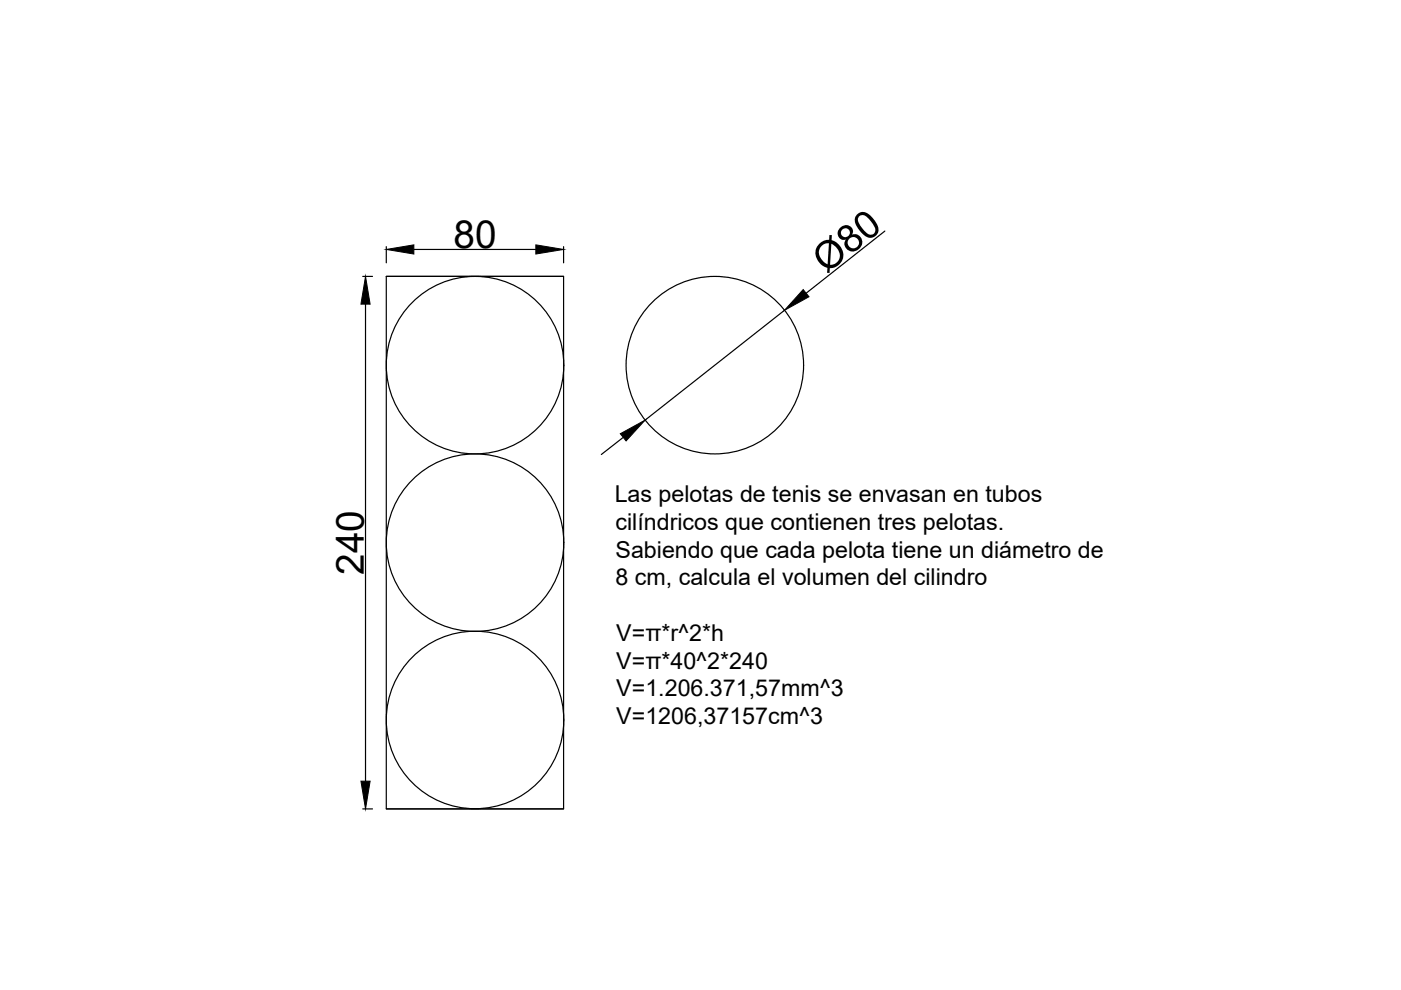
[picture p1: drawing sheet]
<svg xmlns="http://www.w3.org/2000/svg" width="297mm" height="210mm" viewBox="0 0 297 210" stroke-linecap="round" stroke-linejoin="round" font-family="sans-serif">
<!-- layer: 0 -->
<g fill="none" stroke="#000" stroke-width=".25">
<path d="M76.9 58.6h2.1M81.9 58.6h37.6v112.9h-37.6v-112.9h37.6M81.9 52.3v3.4M87.7 52.9h25.9M119.5 52.3v3.4M187.6 49l-16.7 13.2M77.5 64.5v101.1M166.3 65.8l-29.5 23.3M132.2 92.7l-4.7 3.7M76.9 171.5h2.1M81.9 171.5h37.6"/>
<circle cx="100.7" cy="77.4" r="18.8"/>
<circle cx="151.6" cy="77.4" r="18.8"/>
<circle cx="100.7" cy="115.1" r="18.8"/>
<circle cx="100.7" cy="152.6" r="18.8"/>
</g>
<path d="M81.9 52.9l5.8-1v2zM113.6 51.9l5.9 1-5.9 1zM77.5 58.6l1 5.9h-2zM170.3 61.4l1.2 1.5-5.2 2.9zM131.5 92l5.3-2.9-4.1 4.4zM76.5 165.6h2l-1 5.9z" fill="#000" stroke="#000" stroke-width=".21"/>
<g font-size="8.2">
<text x="96.2" y="52.5">80</text>
<text x="175.2" y="58.1" transform="rotate(-38 175.2 58.1)">Ø80</text>
<text x="77.1" y="121.8" transform="rotate(-90 77.1 121.8)">240</text>
</g>
<g font-size="4.9">
<text x="130.3" y="106.4">Las pelotas de tenis se envasan en tubos</text>
<text x="130.5" y="112.3">cilíndricos que contienen tres pelotas.</text>
<text x="130.5" y="118.2">Sabiendo que cada pelota tiene un diámetro de</text>
<text x="130.5" y="124.1">8 cm, calcula el volumen del cilindro</text>
<text x="130.7" y="135.9">V=π*r^2*h</text>
<text x="130.7" y="141.8">V=π*40^2*240</text>
<text x="130.7" y="147.7">V=1.206.371,57mm^3</text>
<text x="130.7" y="153.6">V=1206,37157cm^3</text>
</g>
</svg>
